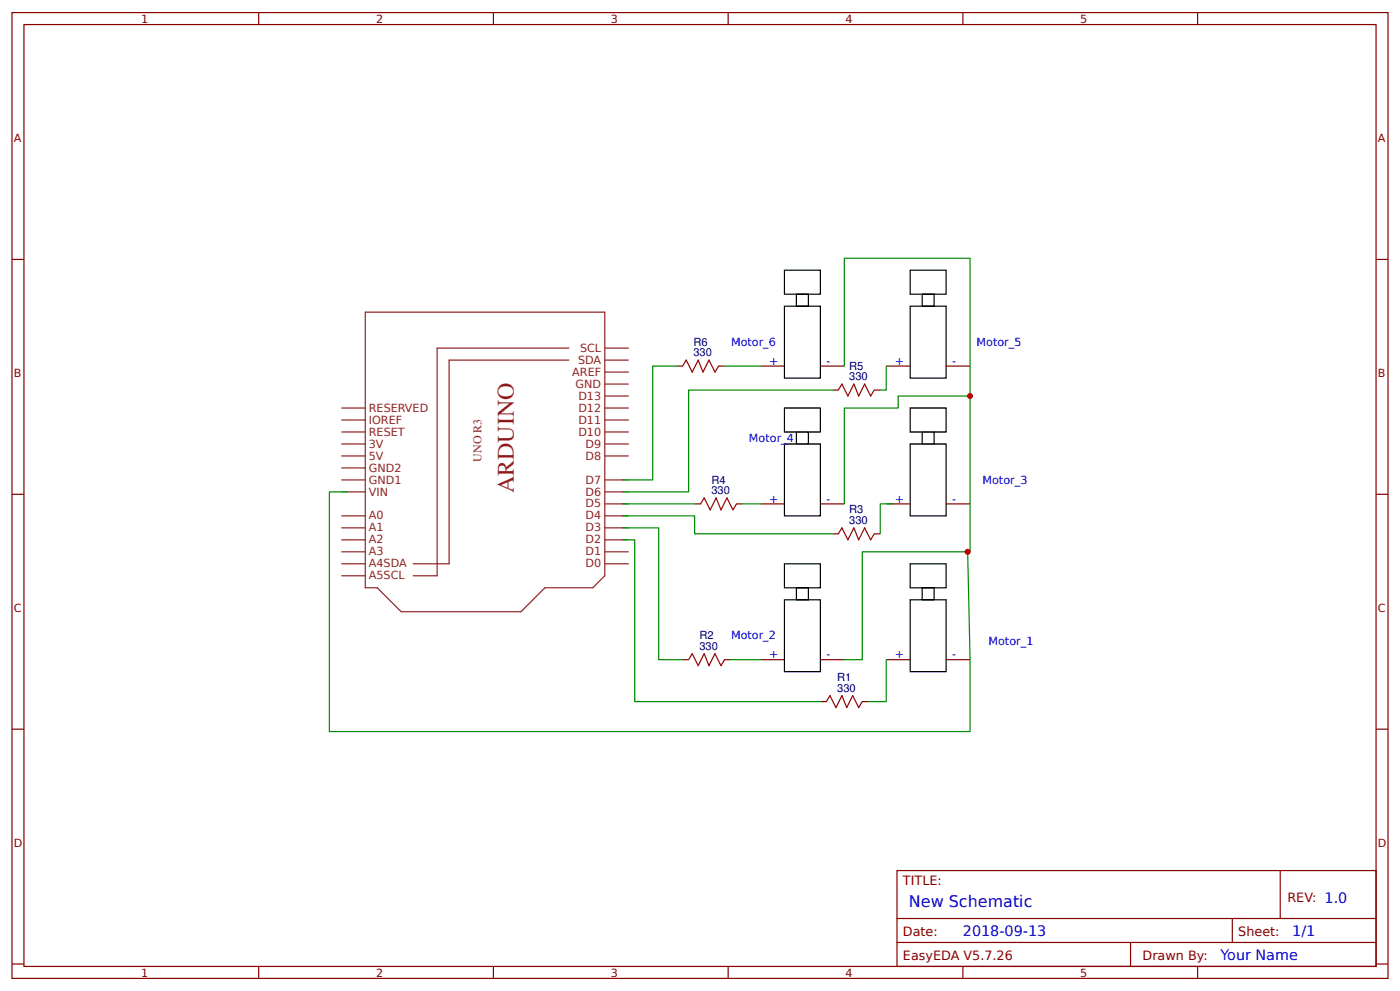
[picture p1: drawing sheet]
<svg xmlns="http://www.w3.org/2000/svg" width="309mm" height="219mm" viewBox="0 0 309 219" stroke-linecap="round" stroke-linejoin="round" font-family="sans-serif">
<g fill="none" stroke="#800" stroke-width=".26">
<path d="M2.6 2.8h304.1v213.2h-304.1zM5.3 5.4h298.7v208h-298.7zM57.1 2.8v2.6M109 2.8v2.6M160.9 2.8v2.6M212.7 2.8v2.6M264.6 2.8v2.6M2.6 57.3h2.7M304 57.3h2.7M149.5 80.8h1.3M158.7 80.8h1.4M168 80.8h5.3"/>
<path d="M181.2 80.8h5.3M183.9 86.1h1.3M193.1 86.1h1.4M195.8 80.8h5.3M209 80.8h5.3M2.6 109.1h2.7M153.5 111.3h1.3M162.7 111.3h1.3M168 111.3h5.3M181.2 111.3h5.3M183.9 117.9h1.3M193.1 117.9h1.4"/>
<path d="M195.8 111.3h5.3M209 111.3h5.3M304 109.1h2.7M150.8 145.7h1.3M160.1 145.7h1.3M168 145.7h5.3M181.2 145.7h5.3M181.2 154.9h1.4M190.5 154.9h1.3M195.8 145.7h5.3M209 145.7h5.3M2.6 161h2.7"/>
<path d="M304 161h2.7M198.2 192.2h105.8v21.2h-105.8zM282.8 192.2v10.6M2.6 212.9h2.7M57.1 213.4v2.6M109 213.4v2.6M160.9 213.4v2.6M198.2 202.8h105.8M198.2 208.1h105.8M212.7 213.4v2.6M249.8 208.1v5.3M264.6 213.4v2.6"/>
<path d="M272.3 202.8v5.3M304 212.9h2.7"/>
</g>
<g fill="none" stroke="#8d2323" stroke-width=".26">
<path d="M80.7 68.9h52.9v58.2l-2.6 2.7h-10.6l-5.3 5.3h-26.5l-5.3-5.3h-2.6zM125.7 76.9h-29.1v50.2h-5.3M125.7 79.5h-26.5v45h-7.9M133.6 76.9h5.3M133.6 79.5h5.3M75.4 98h5.3M75.4 95.4h5.3M75.4 92.7h5.3M75.4 90.1h5.3M133.6 98h5.3M133.6 95.4h5.3M133.6 92.7h5.3"/>
<path d="M133.6 90.1h5.3M133.6 87.4h5.3M133.6 84.8h5.3M133.6 82.2h5.3M75.4 119.2h5.3M75.4 116.5h5.3M75.4 113.9h5.3M75.4 108.6h5.3M75.4 106h5.3M75.4 100.7h5.3M75.4 103.3h5.3M133.6 119.2h5.3"/>
<path d="M133.6 116.5h5.3M133.6 113.9h5.3M133.6 111.3h5.3M133.6 108.6h5.3M133.6 106h5.3M133.6 100.7h5.3M75.4 127.1h5.3M75.4 124.5h5.3M75.4 121.8h5.3M133.6 124.5h5.3M133.6 121.8h5.3"/>
</g>
<g fill="none" stroke="#000" stroke-width=".26">
<path d="M173.3 59.7h7.9v5.3h-7.9zM201.1 59.7h7.9v5.3h-7.9zM173.3 67.6h7.9v15.9h-7.9zM175.9 65h2.7v2.6h-2.7zM201.1 67.6h7.9v15.9h-7.9zM203.7 65h2.7v2.6h-2.7zM173.3 98h7.9v15.9h-7.9zM173.3 90.1h7.9v5.3h-7.9zM175.9 95.4h2.7v2.6h-2.7zM201.1 98h7.9v15.9h-7.9zM201.1 90.1h7.9v5.3h-7.9zM203.7 95.4h2.7v2.6h-2.7z"/>
<path d="M173.3 132.4h7.9v15.9h-7.9zM173.3 124.5h7.9v5.3h-7.9zM175.9 129.8h2.7v2.6h-2.7zM201.1 132.4h7.9v15.9h-7.9zM201.1 124.5h7.9v5.3h-7.9zM203.7 129.8h2.7v2.6h-2.7z"/>
</g>
<g fill="none" stroke="#080" stroke-width=".26">
<path d="M149.5 80.8h-5.3v25.2h-6.6M160.1 80.8h7.9M183.9 86.1h-31.8v22.5h-14.5M186.5 80.8v-23.8h27.8v30.4M195.8 80.8v5.3h-1.3M76.7 108.6h-3.9v52.9h141.5v-15.8l-.5-23.9M137.6 119.2h2.6v35.7h41M137.6 116.5h7.9v29.2h5.3M137.6 113.9h15.9v4h30.4M137.6 111.3h15.9M164 111.3h4M186.5 111.3v-21.2h11.9v-2.7h15.9v34.4h-23.8v23.9h-4"/>
<path d="M197.1 111.3h-2.6v6.6M161.4 145.7h6.6M195.8 145.7v9.2h-4"/>
</g>
<path d="M150.8 80.8l.8-1.3 1.3 2.7 1.4-2.7 1 2.7 1.3-2.7 1.4 2.7 .7-1.4M185.2 86.1l.8-1.3 1.3 2.6 1.3-2.6 1.1 2.6 1.3-2.6 1.4 2.6 .7-1.3M154.8 111.3l.8-1.4 1.3 2.7 1.3-2.7 1.1 2.7 1.3-2.7 1.3 2.7 .8-1.3M185.2 117.9l.8-1.4 1.3 2.7 1.3-2.7 1.1 2.7 1.3-2.7 1.4 2.7 .7-1.3M152.1 145.7l.8-1.4 1.4 2.7 1.3-2.7 1 2.7 1.4-2.7 1.3 2.7 .8-1.3M182.6 154.9l.8-1.3 1.3 2.6 1.3-2.6 1.1 2.6 1.3-2.6 1.3 2.6 .8-1.3" fill="none" stroke="#a00000" stroke-width=".26"/>
<g fill="#c00">
<circle cx="214.3" cy="87.4" r=".66"/>
<circle cx="213.8" cy="121.8" r=".66"/>
</g>
<text font-size="5.3" fill="#8d2323" x="113.5" y="108.9" transform="rotate(-90 113.5 108.9)">ARDUINO</text>
<text font-size="3.5" fill="#00f" x="200.8" y="200.2">New Schematic</text>
<g font-size="3.2" fill="#00f">
<text x="212.7" y="206.8">2018-09-13</text>
<text x="285.5" y="206.8">1/1</text>
<text x="269.6" y="212.1">Your Name</text>
</g>
<g font-size="2.8" fill="#800">
<text x="199.5" y="195.4">TITLE:</text>
<text x="284.4" y="199.1">REV: 1.0</text>
<text x="199.5" y="206.8">Date:</text>
<text x="273.6" y="206.8">Sheet:</text>
<text x="199.5" y="212.1">EasyEDA V5.7.26</text>
<text x="252.4" y="212.1">Drawn By:</text>
</g>
<text font-size="2.6" fill="#8d2323" x="106.4" y="102" transform="rotate(-90 106.4 102)">UNO R3</text>
<g font-size="2.5" fill="#800">
<text x="31.2" y="5">1</text>
<text x="83.1" y="5">2</text>
<text x="134.9" y="5">3</text>
<text x="186.8" y="5">4</text>
<text x="238.7" y="5">5</text>
<text x="3" y="31.4">A</text>
<text x="304.4" y="31.4">A</text>
<text x="3" y="83.2">B</text>
<text x="304.4" y="83.2">B</text>
<text x="3" y="135.1">C</text>
<text x="304.4" y="135.1">C</text>
<text x="3" y="186.9">D</text>
<text x="304.4" y="186.9">D</text>
<text x="31.2" y="215.6">1</text>
<text x="83.1" y="215.6">2</text>
<text x="134.9" y="215.6">3</text>
<text x="186.8" y="215.6">4</text>
<text x="238.7" y="215.6">5</text>
</g>
<g font-size="2.5" fill="#8d2323">
<text x="128.2" y="77.7">SCL</text>
<text x="126.4" y="82.9">AREF</text>
<text x="127.7" y="80.3">SDA</text>
<text x="127.2" y="85.6">GND</text>
<text x="127.8" y="88.2">D13</text>
<text x="81.5" y="93.5">IOREF</text>
<text x="81.5" y="90.9">RESERVED</text>
<text x="127.8" y="93.5">D11</text>
<text x="127.8" y="90.9">D12</text>
<text x="81.5" y="101.5">5V</text>
<text x="81.5" y="98.8">3V</text>
<text x="81.5" y="96.2">RESET</text>
<text x="127.8" y="96.2">D10</text>
<text x="129.3" y="101.5">D8</text>
<text x="129.3" y="98.8">D9</text>
<text x="81.5" y="106.8">GND1</text>
<text x="81.5" y="104.1">GND2</text>
<text x="129.3" y="106.8">D7</text>
<text x="81.5" y="109.4">VIN</text>
<text x="129.3" y="112.1">D5</text>
<text x="129.3" y="109.4">D6</text>
<text x="81.5" y="120">A2</text>
<text x="81.5" y="117.3">A1</text>
<text x="81.5" y="114.7">A0</text>
<text x="129.3" y="120">D2</text>
<text x="129.3" y="117.3">D3</text>
<text x="129.3" y="114.7">D4</text>
<text x="81.5" y="125.3">A4SDA</text>
<text x="81.5" y="122.6">A3</text>
<text x="129.3" y="125.3">D0</text>
<text x="129.3" y="122.6">D1</text>
<text x="81.5" y="127.9">A5SCL</text>
</g>
<g font-size="2.5" fill="#000080">
<text x="153.2" y="76.3">R6</text>
<text x="153.2" y="78.7">330</text>
<text x="187.6" y="81.6">R5</text>
<text x="187.6" y="84">330</text>
<text x="157.2" y="106.8">R4</text>
<text x="157.2" y="109.1">330</text>
<text x="187.6" y="113.4">R3</text>
<text x="187.6" y="115.8">330</text>
<text x="154.5" y="143.5">330</text>
<text x="154.5" y="141.2">R2</text>
<text x="185" y="152.8">330</text>
<text x="185" y="150.4">R1</text>
</g>
<g font-size="2.5" fill="#00f">
<text x="161.5" y="76.3">Motor_6</text>
<text x="215.7" y="76.3">Motor_5</text>
<text x="169.9" y="80.6">+</text>
<text x="182.6" y="80.6">-</text>
<text x="197.7" y="80.6">+</text>
<text x="210.3" y="80.6">-</text>
<text x="165.5" y="97.5">Motor_4</text>
<text x="217.1" y="106.8">Motor_3</text>
<text x="169.9" y="111">+</text>
<text x="182.6" y="111">-</text>
<text x="197.7" y="111">+</text>
<text x="210.3" y="111">-</text>
<text x="161.5" y="141.2">Motor_2</text>
<text x="218.4" y="142.5">Motor_1</text>
<text x="169.9" y="145.4">+</text>
<text x="182.6" y="145.4">-</text>
<text x="197.7" y="145.4">+</text>
<text x="210.3" y="145.4">-</text>
</g>
</svg>
